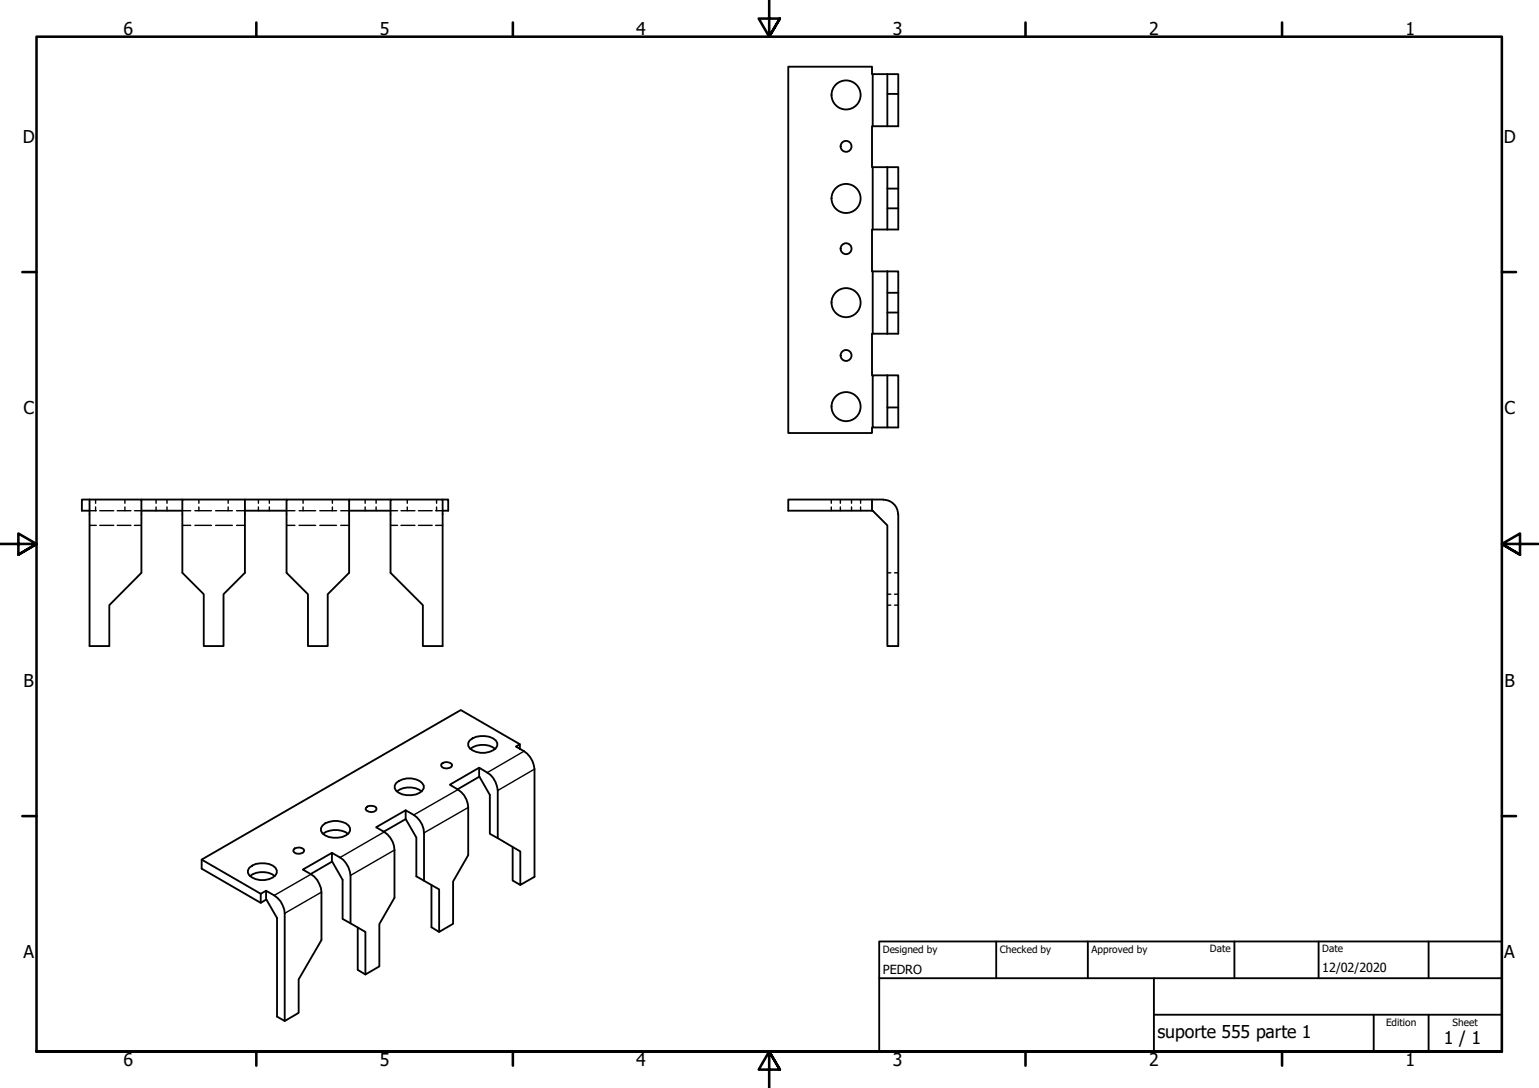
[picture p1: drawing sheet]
<svg xmlns="http://www.w3.org/2000/svg" width="420mm" height="297mm" viewBox="0 0 420 297" stroke-linecap="round" stroke-linejoin="round" font-family="sans-serif">
<!-- layer: Hidden (ISO) -->
<g fill="none" stroke="#000" stroke-width=".38">
<path d="M24.4 139.4h1.9M26.1 136.4v1M26.1 138.4v1M27.2 139.4h3.9M32 139.4h3.8M34.1 136.4v1M34.1 138.4v1M36.7 139.4h1.9M42.6 136.4v1M42.6 138.4v1M45.6 136.4v1M45.6 138.4v1"/>
<path d="M49.8 139.4h2.3M53.2 139.4h4.5M54.3 136.4v1M54.3 138.4v1M58.9 139.4h4.5M62.3 136.4v1M62.3 138.4v1M64.6 139.4h2.3M70.5 136.4v1M70.5 138.4v1M73.5 136.4v1M73.5 138.4v1"/>
<path d="M78.2 139.4h2.3M81.7 139.4h4.5M82.7 136.4v1M82.7 138.4v1M87.3 139.4h4.6M90.7 136.4v1M90.7 138.4v1M93 139.4h2.3M99.7 136.4v1M99.7 138.4v1M102.7 136.4v1M102.7 138.4v1"/>
<path d="M106.6 139.4h1.9M109.5 139.4h3.8M111.2 136.4v1M111.2 138.4v1M114.2 139.4h3.8M118.9 139.4h1.9M119.2 136.4v1M119.2 138.4v1M226.9 136.4v1M226.9 138.4v1M229.4 136.4v1M229.4 138.4v1"/>
<path d="M232.5 136.4v1M232.5 138.4v1M234.9 136.4v1M234.9 138.4v1M24.4 143.4h1.9M27.2 143.4h3.9M32 143.4h3.8M36.7 143.4h1.9M49.8 143.4h2.3M53.2 143.4h4.5M58.9 143.4h4.5M64.6 143.4h2.3"/>
<path d="M78.2 143.4h2.3M81.7 143.4h4.5M87.3 143.4h4.6M93 143.4h2.3M106.6 143.4h1.9M109.5 143.4h3.8M114.2 143.4h3.8M118.9 143.4h1.9M242.3 156.4h.9M244.2 156.4h1M242.3 162.2h.9M242.3 165.2h.9"/>
<path d="M244.2 162.2h1M244.2 165.2h1"/>
</g>
<!-- layer: Visible (ISO) -->
<g fill="none" stroke="#000" stroke-width=".51">
<path d="M238.3 34.5h-.2v11.1h.2M238.3 20.2h-.2v-2h-22.9v100h22.9v-1.5h.2M238.3 20.2v14.3M238.3 20.2h4M242.3 20.2v14.3M242.3 20.2h2.9v14.3h-6.9M242.3 25.6h2.9M238.3 45.6v17.1M238.3 45.6h4M242.3 45.6v17.1M242.3 45.6h2.9v17.1h-6.9M242.3 51.5h2.9"/>
<path d="M242.3 56.9h2.9M238.3 62.7h-.2v11.4h.2M238.3 74.1v17M238.3 74.1h4M242.3 74.1v17M242.3 74.1h2.9v17h-6.9M242.3 79.9h2.9M238.3 91.1h-.2v11.4h.2M242.3 85.3h2.9M242.3 102.5h-4v14.2h4M242.3 102.5h2.9v14.2h-2.9v-5.5h2.9M242.3 102.5v8.7"/>
<path d="M24.4 136.4h-2v3h2M24.4 136.4h14.2v20l-8.8 8.8v11.2h-5.4zM38.6 136.4h11.2M38.6 139.4h11.2M49.8 136.4h17.1v20l-5.9 5.8v14.2h-5.4v-14.2l-5.8-5.8zM66.9 136.4h11.3M66.9 139.4h11.3M78.2 136.4h17.1v20l-5.8 5.8v14.2h-5.4v-14.2l-5.9-5.8zM95.3 136.4h11.3M95.3 139.4h11.3M106.6 136.4h14.2v40h-5.4v-11.2l-8.8-8.8zM120.8 136.4h1.6v3h-1.6"/>
<path d="M238.1 139.4v-3h-22.9v3h23.1l4 4v33h2.9v-36M238.1 136.4h3.1M241.2 136.4a4 4 0 0 1 4 4M108.1 213.8a5.5 5.5 0 0 1 7.2 0 1.6 1.6 0 0 1-.7 2.7 6 6 0 0 1-6.5-.6l-.3-.7v-.7zM108.3 216.1a5.7 5.7 0 0 1 6.8 0M120.5 208.6a1.87 1.87 0 0 1 2.9 .4 1.84 1.84 0 0 1-2.9 .1zM124.9 215.5l6-3.4 2.8 4.9v10.6l2.2 1.2M128.2 202.2a5.8 5.8 0 0 1 7.2 0 1.65 1.65 0 0 1-.8 2.6 5.7 5.7 0 0 1-6.4-.5l-.4-.7v-.7zM128.4 204.5a5.8 5.8 0 0 1 6.8 0M130.8 209.6l-8 4.6a7.8 7.8 0 0 1 4.9 5.2l.1 14.1-4.1 7.2v11.5l-3.8 2.2v-11.6l-6.2-3.5v-10.7l-3-5-5.9 3.5M130.8 212.1v-2.5a7.5 7.5 0 0 1 4.9 5.1l.2 1.1v13M141.9 203.2l-16.1-9.3-70.7 40.8v2.5l16.1 9.3 1.6-.8 2.8 4.9v26.9l2.1 1.3 3.8-2.3v-9.1l6.3-10.7v-13.1a6.4 6.4 0 0 0-2.9-4.9l-2.2-1.3 7.9-4.6"/>
<path d="M141.9 204.5v-1.3l-1.1 .6a7.2 7.2 0 0 1 5.1 6.2v29.4l-3.9 2.2v-9.1l-6.1-3.7M55.1 234.7l16.1 9.3v2.5M68.1 236.9a5.7 5.7 0 0 1 7.1 0 1.67 1.67 0 0 1-.7 2.7 5.6 5.6 0 0 1-6.4-.6l-.4-.7v-.7zM68.3 239.2a5.7 5.7 0 0 1 6.7 0M80.5 231.6a1.87 1.87 0 0 1 2.6 .7 1.84 1.84 0 0 1-3 .1zM88 225.4a5.6 5.6 0 0 1 7.2 0 1.65 1.65 0 0 1-.8 2.7 6 6 0 0 1-6.4-.6l-.4-.7v-.7zM88.2 227.6a6 6 0 0 1 6.8 0M90.6 235.3v-2.5a7.2 7.2 0 0 1 5.1 6.2v13.1M100.3 220.2a2.39 2.39 0 0 1 2.4 .3l.1 .4a1.8 1.8 0 0 1-3 .1l.1-.4zM110.7 221.2l-8 4.7a7 7 0 0 1 5 6.2v13l-4.1 7.2v11.5l-3.8 2.3v-11.7l-6.3-3.5v-10.7l-2.9-4.9-5.8 3.3M110.7 223.6v-2.4a7 7 0 0 1 5.1 6.2v13.1M140 231.3v9.1l2 1.2"/>
<path d="M72.6 245.6v-2.4a7.8 7.8 0 0 1 5 5.1l.1 30.5M72.6 243.2l-1.4 .8M97.7 253.2v11.6l2.1 1.3M117.8 241.6v11.6l2.1 1.2"/>
<circle cx="231" cy="40" r="1.49"/>
<circle cx="231" cy="25.9" r="4"/>
<circle cx="231" cy="54.2" r="4"/>
<circle cx="231" cy="67.9" r="1.49"/>
<circle cx="231" cy="97" r="1.49"/>
<circle cx="231" cy="82.6" r="4"/>
<circle cx="231" cy="111" r="4"/>
</g>
<!-- layer: Visible Narrow (ISO) -->
<path d="M125 215.6l-12 6.9M143.1 205.1l-10.1 5.8M145.9 210l-10 5.8M84.9 238.7l-10 5.8M104.9 227.1l-12.1 7M107.7 232.1l-12 6.9M127.8 220.5l-12 6.9M87.8 243.6l-10.1 5.8" fill="none" stroke="#000" stroke-width=".38"/>
<!-- layer: Border (ISO) -->
<g fill="none" stroke="#000" stroke-width=".7">
<path d="M70 6.1v3.9M140 6.1v3.9M210 0v10l-2.9-4.9h5.8l-2.9 4.9 2.9-4.9M280 6.1v3.9M350 6.1v3.9M6.1 74.3h3.9M410 74.3h3.9M0 148.5h10l-5-2.8v5.7l5-2.9-5 2.9M420 148.5h-10l5-2.8v5.7l-5-2.9 5 2.9M6.1 222.8h3.9M410 222.8h3.9M10 287.1v-277.1h400v277.1h-400h400"/>
<path d="M70 287.1v3.8M140 287.1v3.8M212.9 292l-2.9-4.9 2.9 4.9h-5.8l2.9-4.9v9.9M280 287.1v3.8M350 287.1v3.8"/>
</g>
<!-- layer: Title (ISO) -->
<path d="M240 257h170v30.1h-170zM272 257v10.1M297 257v10.1M337 257v10.1M360 257v10.1M390 257v10.1M240 267.1h170M315 277h95M315 267.1v20M375 277v10.1M390 277v10.1" fill="none" stroke="#000" stroke-width=".51"/>
<g font-size="4.8">
<text x="33.7" y="9.6">6</text>
<text x="103.7" y="9.6">5</text>
<text x="173.7" y="9.6">4</text>
<text x="243.7" y="9.6">3</text>
<text x="313.7" y="9.6">2</text>
<text x="383.7" y="9.6">1</text>
<text x="6.2" y="38.9">D</text>
<text x="410.5" y="38.9">D</text>
<text x="6.4" y="113.1">C</text>
<text x="410.7" y="113.1">C</text>
<text x="6.4" y="187.4">B</text>
<text x="410.7" y="187.4">B</text>
<text x="6.4" y="261.7">A</text>
<text x="410.7" y="261.7">A</text>
<text x="316" y="283.3">suporte 555 parte 1</text>
<text x="394.2" y="285">1 / 1</text>
<text x="33.7" y="290.9">6</text>
<text x="103.7" y="290.9">5</text>
<text x="173.7" y="290.9">4</text>
<text x="243.7" y="290.9">3</text>
<text x="313.7" y="290.9">2</text>
<text x="383.7" y="290.9">1</text>
</g>
<g font-size="3.4">
<text x="241" y="266">PEDRO</text>
<text x="361" y="265.5">12/02/2020</text>
</g>
<g font-size="2.7">
<text x="241" y="260.1">Designed by</text>
<text x="273" y="260.1">Checked by</text>
<text x="298" y="260.1">Approved by</text>
<text x="330.3" y="260">Date</text>
<text x="361" y="260">Date</text>
<text x="378.4" y="280.1">Edition</text>
<text x="396.6" y="280.1">Sheet</text>
</g>
</svg>
